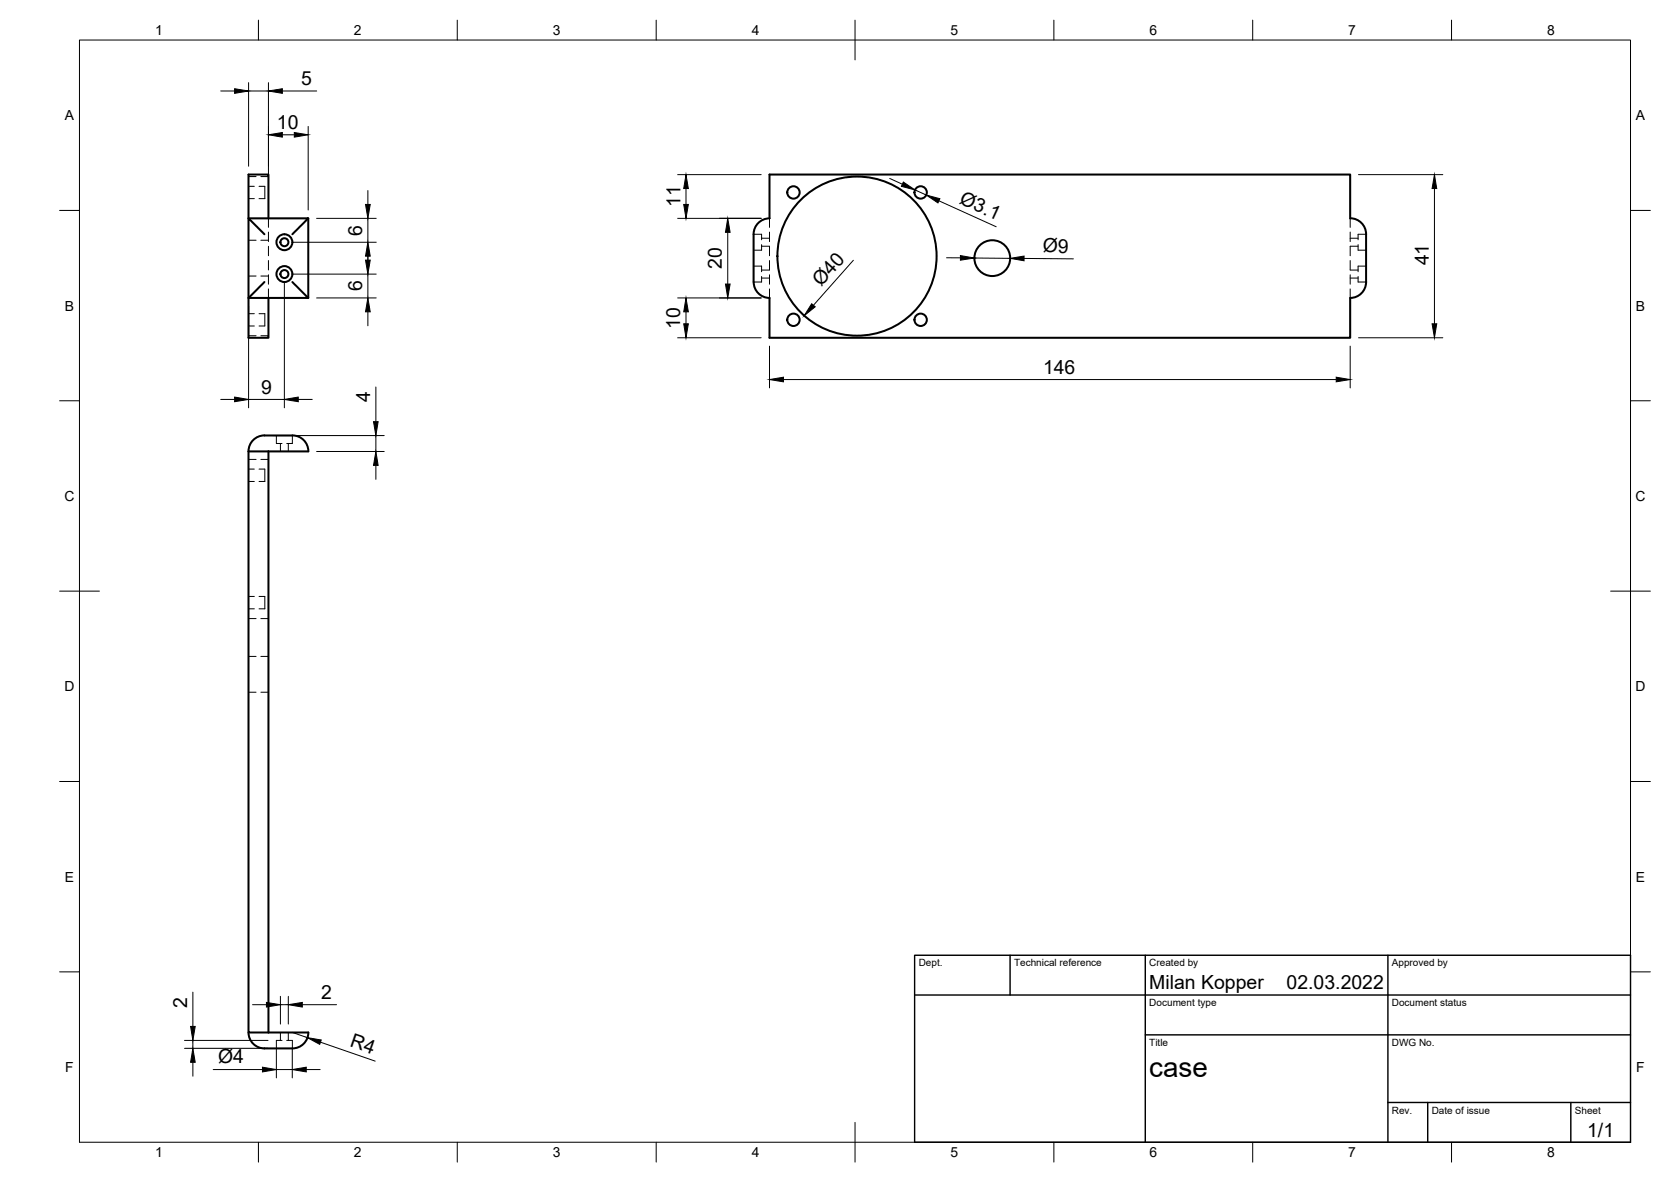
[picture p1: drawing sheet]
<svg xmlns="http://www.w3.org/2000/svg" width="420mm" height="297mm" viewBox="0 0 420 297" stroke-linecap="round" stroke-linejoin="round" font-family="sans-serif">
<!-- layer: Visible -->
<g fill="none" stroke="#000" stroke-width=".51">
<path d="M66.5 58.9l-4-4v20h15l-4-4M67.5 54.9v-11h-5v11h15l-4 4M77.5 54.9v20M189.5 58.9v12M189.5 58.9a4 4 0 0 1 4-4v-11h146v11a4 4 0 0 1 4 4M343.5 58.9v12a4 4 0 0 1-4 4v10h-146v-10a4 4 0 0 1-4-4M66.5 70.9l-4 4v10h5v-10M67.5 113.4v146.1M73.5 109.4h-7a4 4 0 0 0-4 4M73.5 109.4a4 4 0 0 1 4 4M77.5 113.4h-15v146.1h5M62.5 259.5a4 4 0 0 0 4 4h7"/>
<path d="M67.5 259.5h10a4 4 0 0 1-4 4"/>
<circle cx="199.5" cy="48.4" r="1.56"/>
<circle cx="231.5" cy="48.4" r="1.56"/>
<circle cx="71.5" cy="68.9" r="2"/>
<circle cx="71.5" cy="60.9" r="2"/>
<circle cx="71.5" cy="68.9" r="1.01"/>
<circle cx="71.5" cy="60.9" r="1.01"/>
<circle cx="215.5" cy="64.4" r="20"/>
<circle cx="249.5" cy="64.9" r="4.5"/>
<circle cx="199.5" cy="80.4" r="1.56"/>
<circle cx="231.5" cy="80.4" r="1.56"/>
</g>
<!-- layer: Hidden -->
<g fill="none" stroke="#000" stroke-width=".25">
<path d="M62.5 46.8h1.4M62.5 49.9h1.4M62.5 44.4h1.9M65.1 46.8h1.5v3.1h-1.5M65.6 44.4h1.9M67.5 54.9v2.2M67.5 58.3v2.4M189.5 58.9h2v1.4M191.5 59.9h2M193.5 54.9v2.2M193.5 58.3v2.4M339.5 54.9v2.2"/>
<path d="M339.5 58.3v2.4M339.5 59.9h2M343.5 58.9h-2v1.4M62.5 60.4h1.9M62.5 69.4h1.9M62.5 78.8h1.4M65.1 78.8h1.5v3.1h-1.5M65.6 60.4h1.9M65.6 69.4h1.9M67.5 61.9v2.4M67.5 65.5v2.3M67.5 69.1v2.3"/>
<path d="M67.5 72.6v2.3M189.5 66.9h2v1.4M191.5 61.5v1.4h-2M191.5 69.5v1.4h-2M191.5 61.9h2M191.5 67.9h2M191.5 69.9h2M193.5 61.9v2.4M193.5 65.5v2.3M193.5 69.1v2.3M193.5 72.6v2.3M339.5 61.9v2.4"/>
<path d="M339.5 65.5v2.3M339.5 69.1v2.3M339.5 72.6v2.3M339.5 61.9h2M339.5 67.9h2M339.5 69.9h2M341.5 69.5v1.4h2M341.5 61.5v1.4h2M343.5 66.9h-2v1.4M62.5 81.9h1.4M62.5 84.4h1.9M65.6 84.4h1.9"/>
<path d="M62.5 117.9h1.4M62.5 115.5h1.9M65.1 117.9h1.5v3.1h-1.5M65.6 115.5h1.9M69.5 109.4v2h1.4M70.5 111.4v2M72.5 111.4v2M73.5 109.4v2h-1.4M62.5 121h1.4M62.5 149.9h1.4M62.5 153h1.4M62.5 155.5h1.9"/>
<path d="M65.1 149.9h1.5v3.1h-1.5M65.6 155.5h1.9M62.5 165h1.9M62.5 174h1.9M65.6 165h1.9M65.6 174h1.9M70.5 259.5v2M72.5 259.5v2M70.9 261.5h-1.4v2M72.1 261.5h1.4v2"/>
</g>
<!-- layer: Border -->
<g fill="none" stroke="#000" stroke-width=".25">
<path d="M20 10.1h390v276.9h-390zM65 5.1v5M115 5.1v5M165 5.1v5M215 5.1v10M265 5.1v5M315 5.1v5M365 5.1v5M15 52.9h5M410 52.9h5M15 100.7h5M410 100.7h5"/>
<path d="M15 148.6h10M405 148.6h10M15 196.4h5M410 196.4h5M15 244.2h5M410 244.2h5M65 287v5M115 287v5M165 287v5M215 282.1v9.9M265 287v5M315 287v5"/>
<path d="M365 287v5"/>
</g>
<!-- layer: TitleBlock -->
<path d="M230 240.1h180v46.9h-180zM230 250h180M254 240.1v9.9M288 240.1v46.9M349 240.1v46.9M288 260.1h122M349 277.1h61M359 277.1v9.9M395 277.1v9.9" fill="none" stroke="#000" stroke-width=".36"/>
<!-- layer: Dimensions -->
<g fill="none" stroke="#000" stroke-width=".25">
<path d="M55.5 22.9h3.5M62.5 20.8v21M62.5 22.9h5M67.5 20.8v32M71 33.9h3M71 22.9h8.6M77.5 31.8v21M79.6 54.9h15M92.5 47.9v3.5M92.5 54.9v6M170.4 43.9h21M170.4 54.9h21"/>
<path d="M172.5 47.4v4M183 58.4v13M223.7 44.8l3.2 1.5M230.1 47.7l2.8 1.3M236.1 50.5l14.4 6.5M341.6 43.9h21.2M360.7 47.4v34M62.5 77v25.5M71.5 71v31.5M73.6 68.9h21M73.6 60.9h21M79.6 74.9h15"/>
<path d="M92.5 61.9v6M92.5 68.9v6M92.5 78.4v3.5M170.4 74.9h21M172.5 78.4v3M214.6 65.4l-10.1 11.3M238 64.8h3.5M245 64.8l9 .1M257.5 64.9l12.4 .2M94.5 97.2v8.8M170.4 84.9h21M193.5 87v10.5"/>
<path d="M197 95.4h139M339.5 87v10.5M341.6 84.9h21.2M55.5 100.4h3.5M62.5 100.4h9M68.6 109.5h28M75 100.4h3.5M79.6 113.5h17M94.5 109.5v4M94.5 117v3.5M48.5 249.3v8.6M63.5 252.5h3.5"/>
<path d="M70.5 250.4v7M70.5 252.5h2M72.5 250.4v7M73.5 259.4l3.8 1.4M76 252.5h8.6M46.4 263.4h21M46.4 261.5h21M48.5 261.5v1.9M48.5 267v3.5M53.6 268.8h12.4M69.5 263.6v7.3M69.5 268.8h4"/>
<path d="M73.5 263.6v7.3M77 268.8h3.5M80.6 261.9l13.7 4.8"/>
</g>
<g fill="#000" stroke="#000" stroke-width=".25">
<path d="M59 22.3l3.5 .6-3.5 .6zM67.5 33.9l3.5-.6v1.2zM67.5 22.9l3.5-.6v1.2zM74 33.3l3.5 .6-3.5 .6zM91.9 51.4h1.2l-.6 3.5zM171.9 51.4h1.2l-.6 3.5zM172.5 43.9l.6 3.5h-1.2zM183 54.9l.6 3.5h-1.2zM227.1 45.7l3 2-3.4-.9zM232.9 49l3.4 .9-.5 1.1zM360.7 43.9l.6 3.5h-1.2zM92.5 74.9l.6 3.5h-1.2z"/>
<path d="M91.9 65.4h1.2l-.6 3.5zM92.5 60.9l.6 3.5h-1.2zM172.5 74.9l.6 3.5h-1.2zM182.4 71.4h1.2l-.6 3.5zM204.1 76.3l.9 .8-2.8 2.2zM241.5 64.2l3.5 .6-3.5 .6zM254 64.9l3.5-.5v1.1zM59 99.8l3.5 .6-3.5 .6zM71.5 100.4l3.5-.6v1.2zM171.9 81.4h1.2l-.6 3.5zM193.5 95.4l3.5-.6v1.2zM336 94.8l3.5 .6-3.5 .6z"/>
<path d="M360.1 81.4h1.2l-.6 3.5zM94.5 113.5l.6 3.5h-1.2zM93.9 106h1.2l-.6 3.5zM47.9 257.9h1.2l-.6 3.6zM67 251.9l3.5 .6-3.5 .6zM72.5 252.5l3.5-.6v1.2zM48.5 263.4l.6 3.6h-1.2zM66 268.2l3.5 .6-3.5 .6zM73.5 268.8l3.5-.6v1.2zM77.3 260.8l3.5 .6-.4 1.1z"/>
</g>
<text font-size="7" x="289" y="270.6">case</text>
<g font-size="4.9">
<text x="75.7" y="21.4">5</text>
<text x="69.6" y="32.4">10</text>
<text x="171.1" y="51.9" transform="rotate(-90 171.1 51.9)">11</text>
<text x="241" y="51" transform="rotate(24 241 51)">Ø3.1</text>
<text x="91" y="59.2" transform="rotate(-90 91 59.2)">6</text>
<text x="262.2" y="63.4" transform="rotate(1 262.2 63.4)">Ø9</text>
<text x="181.5" y="67.5" transform="rotate(-90 181.5 67.5)">20</text>
<text x="359.3" y="66.7" transform="rotate(-90 359.3 66.7)">41</text>
<text x="91" y="73.2" transform="rotate(-90 91 73.2)">6</text>
<text x="206.5" y="72.2" transform="rotate(-48 206.5 72.2)">Ø40</text>
<text x="171" y="82.7" transform="rotate(-90 171 82.7)">10</text>
<text x="262.3" y="93.9">146</text>
<text x="65.6" y="98.9">9</text>
<text x="93.1" y="101.1" transform="rotate(-90 93.1 101.1)">4</text>
<text x="80.8" y="251.1">2</text>
<text x="289" y="248.5">Milan Kopper</text>
<text x="323.5" y="248.5">02.03.2022</text>
<text x="47.1" y="253.2" transform="rotate(-90 47.1 253.2)">2</text>
<text x="87.8" y="262.9" transform="rotate(19 87.8 262.9)">R4</text>
<text x="54.8" y="267.2">Ø4</text>
<text x="399.1" y="285.7">1/1</text>
</g>
<g font-size="3.5">
<text x="39" y="8.8">1</text>
<text x="89" y="8.8">2</text>
<text x="139" y="8.8">3</text>
<text x="189" y="8.8">4</text>
<text x="239" y="8.8">5</text>
<text x="289" y="8.8">6</text>
<text x="339" y="8.8">7</text>
<text x="389" y="8.8">8</text>
<text x="16.3" y="30.2">A</text>
<text x="411.3" y="30.2">A</text>
<text x="16.3" y="78">B</text>
<text x="411.3" y="78">B</text>
<text x="16.2" y="125.9">C</text>
<text x="411.2" y="125.9">C</text>
<text x="16.2" y="173.7">D</text>
<text x="411.2" y="173.7">D</text>
<text x="16.3" y="221.6">E</text>
<text x="411.3" y="221.6">E</text>
<text x="16.4" y="269.4">F</text>
<text x="411.4" y="269.4">F</text>
<text x="39" y="290.8">1</text>
<text x="89" y="290.8">2</text>
<text x="139" y="290.8">3</text>
<text x="189" y="290.8">4</text>
<text x="239" y="290.8">5</text>
<text x="289" y="290.8">6</text>
<text x="339" y="290.8">7</text>
<text x="389" y="290.8">8</text>
</g>
<g font-size="2.5">
<text x="231" y="242.9">Dept.</text>
<text x="255" y="242.9">Technical reference</text>
<text x="289" y="242.9">Created by</text>
<text x="350" y="242.9">Approved by</text>
<text x="289" y="252.8">Document type</text>
<text x="350" y="252.8">Document status</text>
<text x="289" y="262.9">Title</text>
<text x="350" y="262.9">DWG No.</text>
<text x="350" y="279.9">Rev.</text>
<text x="360" y="279.9">Date of issue</text>
<text x="396" y="279.9">Sheet</text>
</g>
</svg>
